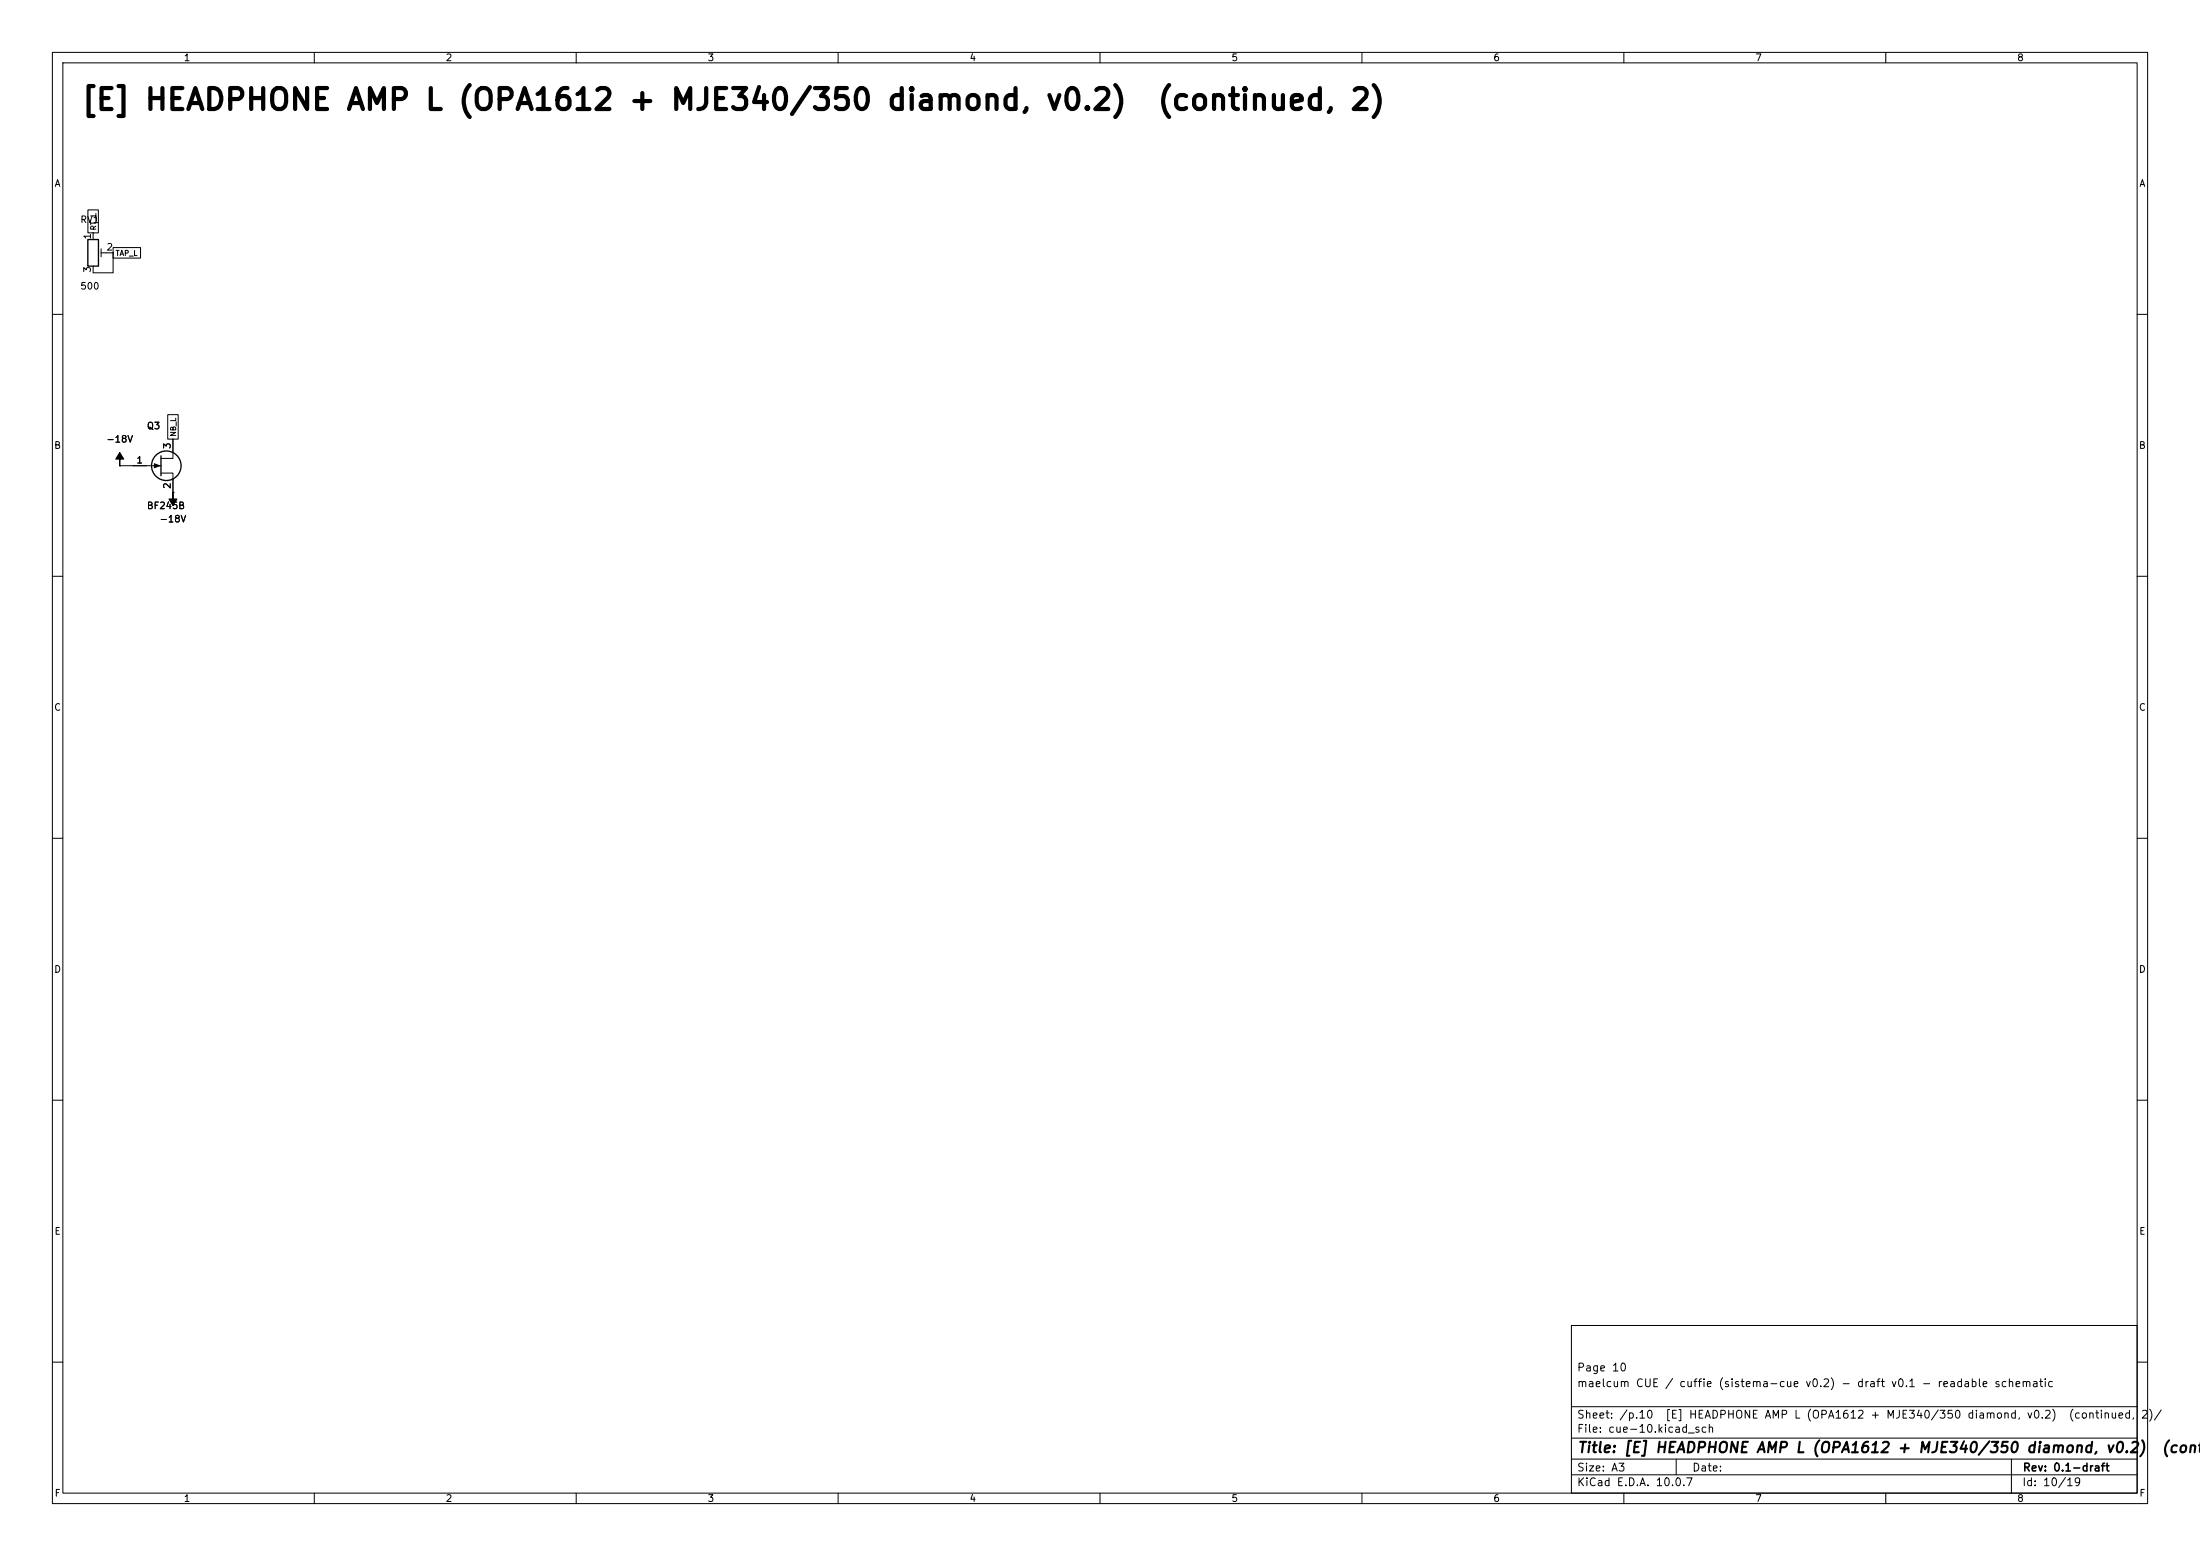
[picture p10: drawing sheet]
(kicad_sch
 (version 20260101)
 (generator "eeschema")
 (generator_version "10.0")
 (paper "A3")
 (title_block
  (title "[E] HEADPHONE AMP L (OPA1612 + MJE340/350 diamond, v0.2)  (continued, 2)")
  (rev "0.1-draft")
  (comment 1 "maelcum CUE / cuffie (sistema-cue v0.2) - draft v0.1 - readable schematic")
  (comment 2 "Page 10"))
 (lib_symbols
  (symbol
   "Device:R_Potentiometer_Trim"
   (pin_names
    (offset 1.016) (hide yes)) (exclude_from_sim no) (in_bom yes) (on_board yes)
   (in_pos_files yes)
   (duplicate_pin_numbers_are_jumpers no)
   (property
    "Reference"
    "RV" (at -4.445 0 90) (show_name no) (do_not_autoplace no) (effects (font (size 1.27 1.27))))
   (property
    "Value"
    "R_Potentiometer_Trim" (at -2.54 0 90) (show_name no) (do_not_autoplace no) (effects (font (size 1.27 1.27))))
   (property
    "Footprint"
    "" (at 0 0 0) (show_name no) (do_not_autoplace no) (hide yes) (effects (font (size 1.27 1.27))))
   (property
    "Datasheet"
    "" (at 0 0 0) (show_name no) (do_not_autoplace no) (hide yes) (effects (font (size 1.27 1.27))))
   (property
    "Description"
    "Trim-potentiometer" (at 0 0 0) (show_name no) (do_not_autoplace no) (hide yes) (effects (font (size 1.27 1.27))))
   (property
    "Sim.Device"
    "R" (at 0 0 0) (show_name no) (do_not_autoplace no) (hide yes) (effects (font (size 1.27 1.27))))
   (property
    "Sim.Type"
    "POT" (at 0 0 0) (show_name no) (do_not_autoplace no) (hide yes) (effects (font (size 1.27 1.27))))
   (property
    "Sim.Pins"
    "1=r0 2=wiper 3=r1" (at 0 0 0) (show_name no) (do_not_autoplace no) (hide yes) (effects (font (size 1.27 1.27))))
   (property
    "ki_keywords"
    "resistor variable trimpot trimmer" (at 0 0 0) (show_name no) (do_not_autoplace no) (hide yes) (effects (font (size 1.27 1.27))))
   (property
    "ki_fp_filters"
    "Potentiometer*" (at 0 0 0) (show_name no) (do_not_autoplace no) (hide yes) (effects (font (size 1.27 1.27))))
   (symbol
    "R_Potentiometer_Trim_0_1"
    (rectangle (start 1.016 2.54) (end -1.016 -2.54) (stroke (width 0.254) (type default)) (fill (type none)))
    (polyline (pts (xy 1.524 0.762) (xy 1.524 -0.762)) (stroke (width 0) (type default)) (fill (type none)))
    (polyline (pts (xy 2.54 0) (xy 1.524 0)) (stroke (width 0) (type default)) (fill (type none))))
   (symbol
    "R_Potentiometer_Trim_1_1"
    (pin
    passive
    line (at 0 3.81 270) (length 1.27) (name
    "1" (effects (font (size 1.27 1.27)))) (number
    "1" (effects (font (size 1.27 1.27)))))
    (pin
    passive
    line (at 3.81 0 180) (length 1.27) (name
    "2" (effects (font (size 1.27 1.27)))) (number
    "2" (effects (font (size 1.27 1.27)))))
    (pin
    passive
    line (at 0 -3.81 90) (length 1.27) (name
    "3" (effects (font (size 1.27 1.27)))) (number
    "3" (effects (font (size 1.27 1.27))))))
   (embedded_fonts no))
  (symbol
   "Transistor_FET:BF245B"
   (pin_names (hide yes)) (exclude_from_sim no) (in_bom yes) (on_board yes)
   (in_pos_files yes)
   (duplicate_pin_numbers_are_jumpers no)
   (property
    "Reference"
    "Q" (at 5.08 1.905 0) (show_name no) (do_not_autoplace no) (effects (font (size 1.27 1.27)) (justify left)))
   (property
    "Value"
    "BF245B" (at 5.08 0 0) (show_name no) (do_not_autoplace no) (effects (font (size 1.27 1.27)) (justify left)))
   (property
    "Footprint"
    "Package_TO_SOT_THT:TO-92_Inline" (at 5.08 -1.905 0) (show_name no) (do_not_autoplace no) (hide yes) (effects (font (size 1.27 1.27)
    (italic yes)) (justify left)))
   (property
    "Datasheet"
    "https://www.onsemi.com/pub/Collateral/BF245A-D.PDF" (at 5.08 -3.81 0) (show_name no) (do_not_autoplace no) (hide yes) (effects (font (size 1.27 1.27)) (justify left)))
   (property
    "Description"
    "10mA Id, 30V Vgs, N-Channel FET Transistor, TO-92" (at 0 0 0) (show_name no) (do_not_autoplace no) (hide yes) (effects (font (size 1.27 1.27))))
   (property
    "ki_keywords"
    "N-Channel FET Transistor Low Voltage" (at 0 0 0) (show_name no) (do_not_autoplace no) (hide yes) (effects (font (size 1.27 1.27))))
   (property
    "ki_fp_filters"
    "TO?92*" (at 0 0 0) (show_name no) (do_not_autoplace no) (hide yes) (effects (font (size 1.27 1.27))))
   (symbol
    "BF245B_0_1"
    (polyline (pts (xy 0 0) (xy -1.016 0.381) (xy -1.016 -0.381) (xy 0 0)) (stroke (width 0) (type default)) (fill (type outline)))
    (polyline (pts (xy 0.254 1.905) (xy 0.254 -1.905)) (stroke (width 0.254) (type default)) (fill (type none)))
    (polyline (pts (xy 0.254 0) (xy -2.54 0)) (stroke (width 0) (type default)) (fill (type none)))
    (circle (center 1.27 0) (radius 2.8194) (stroke (width 0.254) (type default)) (fill (type none)))
    (polyline (pts (xy 2.54 2.54) (xy 2.54 1.397) (xy 0.254 1.397)) (stroke (width 0) (type default)) (fill (type none)))
    (polyline (pts (xy 2.54 -2.54) (xy 2.54 -1.397) (xy 0.254 -1.397)) (stroke (width 0) (type default)) (fill (type none))))
   (symbol
    "BF245B_1_1"
    (pin
    input
    line (at -5.08 0 0) (length 2.54) (name
    "G" (effects (font (size 1.27 1.27)))) (number
    "1" (effects (font (size 1.27 1.27)))))
    (pin
    passive
    line (at 2.54 -5.08 90) (length 2.54) (name
    "S" (effects (font (size 1.27 1.27)))) (number
    "2" (effects (font (size 1.27 1.27)))))
    (pin
    passive
    line (at 2.54 5.08 270) (length 2.54) (name
    "D" (effects (font (size 1.27 1.27)))) (number
    "3" (effects (font (size 1.27 1.27))))))
   (embedded_fonts no))
  (symbol
   "power:-15V"
   (power global)
   (pin_numbers (hide yes))
   (pin_names
    (offset 0) (hide yes)) (exclude_from_sim no) (in_bom yes) (on_board yes)
   (in_pos_files yes)
   (duplicate_pin_numbers_are_jumpers no)
   (property
    "Reference"
    "#PWR" (at 0 -3.81 0) (show_name no) (do_not_autoplace no) (hide yes) (effects (font (size 1.27 1.27))))
   (property
    "Value"
    "-15V" (at 0 3.556 0) (show_name no) (do_not_autoplace no) (effects (font (size 1.27 1.27))))
   (property
    "Footprint"
    "" (at 0 0 0) (show_name no) (do_not_autoplace no) (hide yes) (effects (font (size 1.27 1.27))))
   (property
    "Datasheet"
    "" (at 0 0 0) (show_name no) (do_not_autoplace no) (hide yes) (effects (font (size 1.27 1.27))))
   (property
    "Description"
    "Power symbol creates a global label with name \"-15V\"" (at 0 0 0) (show_name no) (do_not_autoplace no) (hide yes) (effects (font (size 1.27 1.27))))
   (property
    "ki_keywords"
    "global power" (at 0 0 0) (show_name no) (do_not_autoplace no) (hide yes) (effects (font (size 1.27 1.27))))
   (symbol
    "-15V_0_0"
    (pin
    power_in
    line (at 0 0 90) (length 0) (name
    "" (effects (font (size 1.27 1.27)))) (number
    "1" (effects (font (size 1.27 1.27))))))
   (symbol
    "-15V_0_1"
    (polyline (pts (xy 0 0) (xy 0 1.27) (xy 0.762 1.27) (xy 0 2.54) (xy -0.762 1.27) (xy 0 1.27)) (stroke (width 0) (type default)) (fill (type outline))))
   (embedded_fonts no)))
 (text
  "[E] HEADPHONE AMP L (OPA1612 + MJE340/350 diamond, v0.2)  (continued, 2)"
  (exclude_from_sim no)
  (at 15.24 21.59 0)
  (effects (font (size 4 4)
    (bold yes)) (justify left bottom)))
 (symbol
  (lib_id "Device:R_Potentiometer_Trim")
  (at 17.78 48.26 0)
  (unit 1)
  (body_style 1)
  (exclude_from_sim no)
  (in_bom yes)
  (on_board yes)
  (dnp no)
  (property
   "Reference"
   "RV1" (at 15.24 41.91 0) (effects (font (size 1.27 1.27)) (justify left)))
  (property
   "Value"
   "500" (at 15.24 54.61 0) (effects (font (size 1.27 1.27)) (justify left)))
  (property
   "Footprint"
   "Potentiometer_THT:Potentiometer_Bourns_3266W_Vertical" (at 17.78 48.26 0) (effects (font (size 1.27 1.27)) (justify left) (hide yes)))
  (property
   "Datasheet"
   "" (at 17.78 48.26 0) (effects (font (size 1.27 1.27)) (justify left) (hide yes)))
  (property
   "Nota"
   "trimmer del riposo: 210 ohm = 20 mA (si tara a banco, §12)" (at 17.78 48.26 0) (effects (font (size 1.27 1.27)) (justify left) (hide yes)))
  (pin
   "1")
  (pin
   "2")
  (pin
   "3")
  (instances (project
    "cue" (path
    "/07e52341-30fc-501e-9b8f-1ec34bb212af/3d54e4c3-c7b2-5a2c-9125-f0884d4c9c35" (reference "RV1") (unit 1)))))
 (symbol
  (lib_id "Transistor_FET:BF245B")
  (at 30.48 88.9 0)
  (unit 1)
  (body_style 1)
  (exclude_from_sim no)
  (in_bom yes)
  (on_board yes)
  (dnp no)
  (property
   "Reference"
   "Q3" (at 27.94 81.28 0) (effects (font (size 1.27 1.27)) (justify left)))
  (property
   "Value"
   "BF245B" (at 27.94 96.52 0) (effects (font (size 1.27 1.27)) (justify left)))
  (property
   "Footprint"
   "Package_TO_SOT_THT:TO-92_Inline_Wide" (at 30.48 88.9 0) (effects (font (size 1.27 1.27)) (justify left) (hide yes)))
  (property
   "Datasheet"
   "" (at 30.48 88.9 0) (effects (font (size 1.27 1.27)) (justify left) (hide yes)))
  (property
   "Nota"
   "CRD ~8 mA" (at 30.48 88.9 0) (effects (font (size 1.27 1.27)) (justify left) (hide yes)))
  (pin
   "1")
  (pin
   "2")
  (pin
   "3")
  (instances (project
    "cue" (path
    "/07e52341-30fc-501e-9b8f-1ec34bb212af/3d54e4c3-c7b2-5a2c-9125-f0884d4c9c35" (reference "Q3") (unit 1)))))
 (wire
  (pts (xy 25.4 88.9) (xy 22.86 88.9))
  (stroke (width 0) (type default)))
 (symbol
  (lib_id "power:-15V")
  (at 22.86 88.9 0)
  (unit 1)
  (body_style 1)
  (exclude_from_sim no)
  (in_bom yes)
  (on_board yes)
  (dnp no)
  (property
   "Reference"
   "#PWR001" (at 22.86 88.9 0) (effects (font (size 1.27 1.27)) (justify left) (hide yes)))
  (property
   "Value"
   "-18V" (at 22.86 83.82 0) (effects (font (size 1.27 1.27))))
  (property
   "Footprint"
   "" (at 22.86 88.9 0) (effects (font (size 1.27 1.27)) (justify left) (hide yes)))
  (property
   "Datasheet"
   "" (at 22.86 88.9 0) (effects (font (size 1.27 1.27)) (justify left) (hide yes)))
  (pin
   "1")
  (instances (project
    "cue" (path
    "/07e52341-30fc-501e-9b8f-1ec34bb212af/3d54e4c3-c7b2-5a2c-9125-f0884d4c9c35" (reference "#PWR001") (unit 1)))))
 (symbol
  (lib_id "power:-15V")
  (at 33.02 93.98 180)
  (unit 1)
  (body_style 1)
  (exclude_from_sim no)
  (in_bom yes)
  (on_board yes)
  (dnp no)
  (property
   "Reference"
   "#PWR002" (at 33.02 93.98 0) (effects (font (size 1.27 1.27)) (justify left) (hide yes)))
  (property
   "Value"
   "-18V" (at 33.02 99.06 0) (effects (font (size 1.27 1.27))))
  (property
   "Footprint"
   "" (at 33.02 93.98 0) (effects (font (size 1.27 1.27)) (justify left) (hide yes)))
  (property
   "Datasheet"
   "" (at 33.02 93.98 0) (effects (font (size 1.27 1.27)) (justify left) (hide yes)))
  (pin
   "1")
  (instances (project
    "cue" (path
    "/07e52341-30fc-501e-9b8f-1ec34bb212af/3d54e4c3-c7b2-5a2c-9125-f0884d4c9c35" (reference "#PWR002") (unit 1)))))
 (wire
  (pts (xy 17.78 52.07) (xy 21.59 52.07))
  (stroke (width 0) (type default)))
 (wire
  (pts (xy 21.59 52.07) (xy 21.59 48.26))
  (stroke (width 0) (type default)))
 (global_label
  "RT_L"
  (shape passive)
  (at 17.78 44.45 90)
  (fields_autoplaced yes)
  (effects (font (size 1 1)) (justify left)))
 (global_label
  "TAP_L"
  (shape passive)
  (at 21.59 48.26 0)
  (fields_autoplaced yes)
  (effects (font (size 1 1)) (justify left)))
 (global_label
  "NB_L"
  (shape passive)
  (at 33.02 83.82 90)
  (fields_autoplaced yes)
  (effects (font (size 1 1)) (justify left))))
